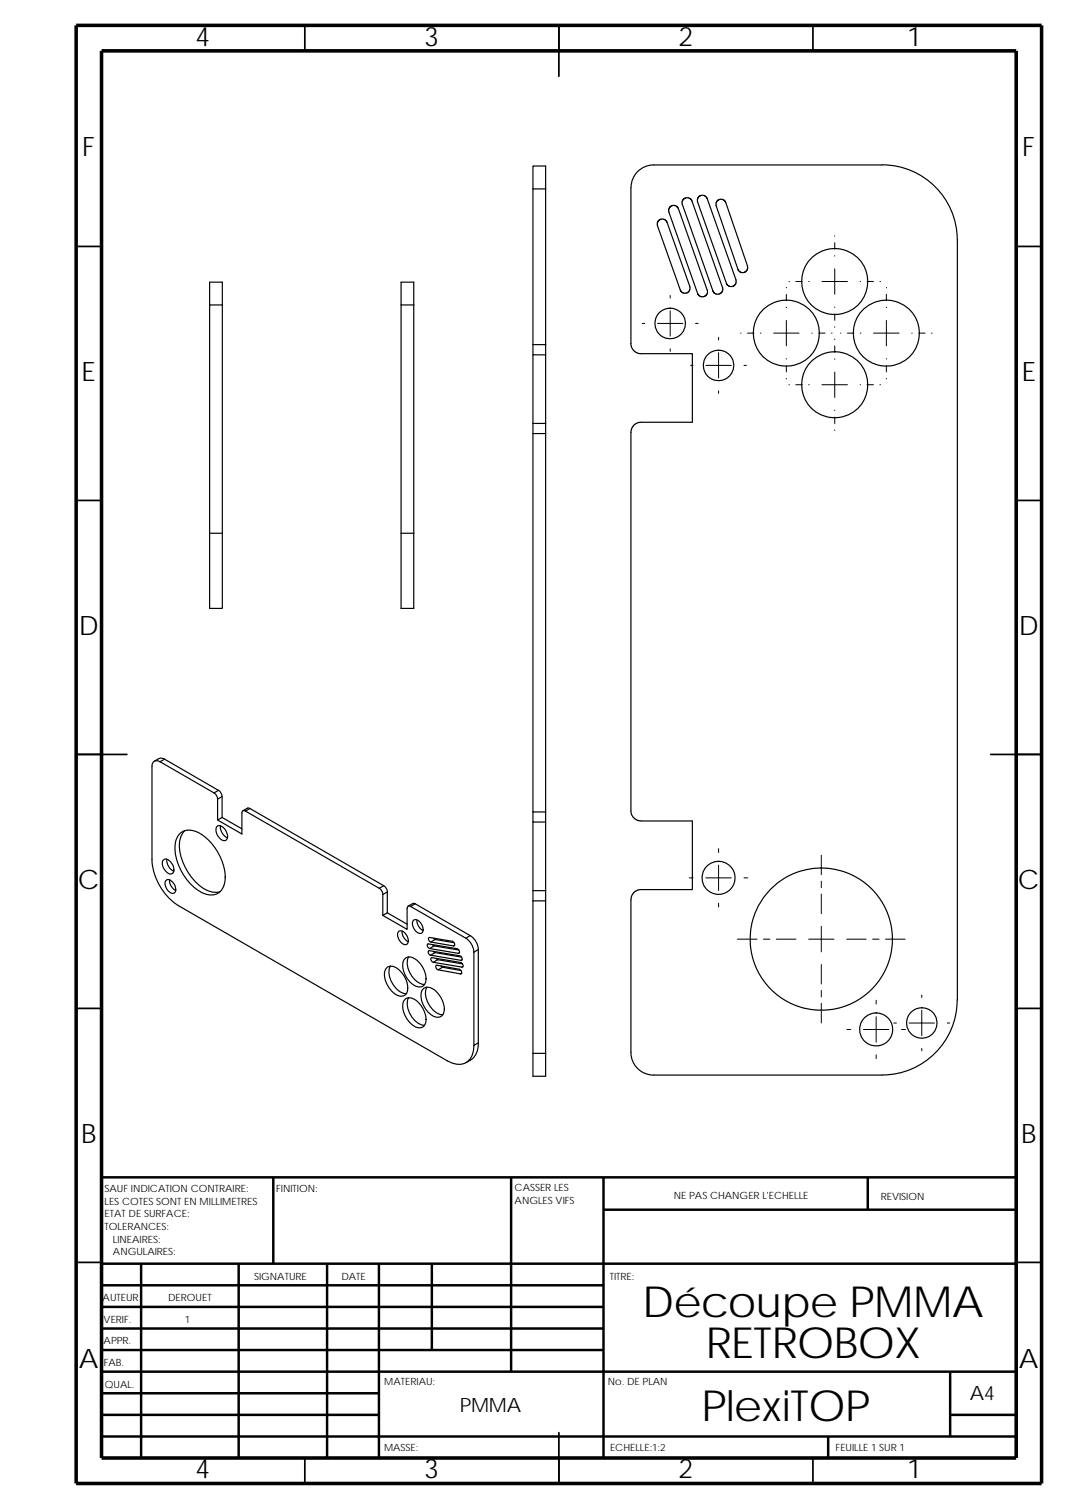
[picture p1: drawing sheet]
<svg xmlns="http://www.w3.org/2000/svg" width="210mm" height="297mm" viewBox="0 0 210 297" stroke-linecap="round" stroke-linejoin="round" font-family="sans-serif">
<g fill="none" stroke="#000" stroke-width=".34">
<path d="M60 5v5M110 5v10M160 5v5M15 48.5h5M200 48.5h5M15 98.5h5M200 98.5h5M15 148.5h10M195 148.5h10M15 198.5h5M200 198.5h5M15 248.5h5"/>
<path d="M200 248.5h5M60 287v5M110 282v10M160 287v5"/>
</g>
<g fill="none" stroke="#000" stroke-width=".49">
<path d="M53.8 231.8v17M100.6 231.8v38.2M118.8 238.1h81.2M118.8 231.8v55.2M170.8 231.8v6.3M200 231.8h-180v55.2M20 253h98.8M20 257.3h98.8M20 248.8h180M27.8 248.8v38.2M47 248.8v38.2M64.4 248.8v38.2"/>
<path d="M74.6 248.8v38.2M85 248.8v16.9M20 278.5h54.6M20 270h180M20 274.3h54.6M20 261.5h98.8M20 265.7h98.8M187 270v12.8M187 278.5h13M20 282.8h180M163 282.8v4.2"/>
</g>
<path d="M15 5h190v287h-190zM20 10h180v277h-180z" fill="none" stroke="#000" stroke-width=".7" stroke-linecap="butt"/>
<g fill="none" stroke="#000" stroke-width=".23">
<path d="M104.9 37.2v-4.5h2.5v4.5M104.9 37.2h2.5M104.9 37.2v30.6M107.4 37.2v30.6M125.5 33.8a4.5 4.5 0 0 1 3.2-1.3l45.1-.1a14.8 14.8 0 0 1 14.6 14.9v149.7a14.8 14.8 0 0 1-14.8 14.6h-45.1a4.5 4.5 0 0 1-4.3-4.5v-30.3l.1-.4 .7-.9 .9-.4h10.3v-13.5h-10.3l-.4-.1-.8-.5-.4-.7-.1-.4v-75.1l.5-1 .4-.4 .8-.3h10.3v-13.5h-10.3l-.4-.1-.8-.5-.5-.9v-31.3l.3-1.6zM137.5 38.7l.5-.2 .4-.1 .4 .2 .3 .4 5.7 16.2v.6l-.5 .5h-.8l-.5-.5-5.7-16.1v-.5zM129.6 43.4l.5-.3h.4l.4 .2 .4 .4 4.5 12.8-.1 .6-.5 .6h-.8l-.5-.6-4.5-12.7v-.6zM131.6 41.8l5.7 16 .5 .6h.8l.6-.6v-.7M131.7 41.7v-.7l.5-.5h.7l.6 .5 5.7 16.1M134.3 40.3v-.8l.5-.5h.8l.6 .5 6 17.1v.7l-.6 .5h-.8l-.5-.5-6-17M140.9 40.5l.1-.7 .5-.5h.8l.5 .5 4.3 12.6v.7l-.6 .5h-.7l-.6-.5-4.3-12.6M41.3 60v-4.5h2.5v4.5"/>
<path d="M43.8 60h-2.5v45M43.8 60v45M78.9 60v-4.5h2.5v4.5M78.9 60v45M78.9 60h2.5M81.4 60v45M104.9 67.8v2h2.5M104.9 69.8v13.6M104.9 67.8h2.5M107.4 67.8v2M107.4 69.8v13.6M104.9 85.3h2.5"/>
<path d="M104.9 83.4v1.9M104.9 85.3v74.5M104.9 83.4h2.5M107.4 83.4v1.9M107.4 85.3v74.5M41.3 105v14.8h2.5v-14.8M41.3 105h2.5M78.9 105v14.8h2.5v-14.8M78.9 105h2.5M31.5 149.9a.98 .98 0 0 0-1.1 0 .98 .98 0 0 0-.5 1v18.3a11.6 11.6 0 0 0 5.2 9.1l52.9 30.5a3.4 3.4 0 0 0 4.5-.3 4.6 4.6 0 0 0 .8-2.7M31.5 149.9l10.6 6.2M32.4 149.4l-.9 .5"/>
<path d="M32.4 149.4l10.6 6.2M32.4 149.4l-.8-.2-1.2 .6M42.1 156.1a1.63 1.63 0 0 1 .7 1.2M42.8 157.3v4.1l4.8 2.8v-4.3l.3-.3 .4 .1M43 155.6l.5 .5 .2 .5v4.3M43 155.6l-.9 .5M43.7 156.8l-.9 .5M48.3 159.7l26.3 15.2M49.2 159.2l-.4-.2-1 .6M49.2 159.2l26.3 15.1M49.2 159.2l-.9 .5M104.9 159.8v2h2.5"/>
<path d="M104.9 159.8h2.5M107.4 159.8v2M32.3 169.2a1.47 1.47 0 0 1 1.7 1.1l.2 .7a.81 .81 0 0 1-.8 1 2.36 2.36 0 0 1-1.4-2.5zM32.7 173.2a1.26 1.26 0 0 1 1.7 1 1.06 1.06 0 0 1-.3 1.7 2.02 2.02 0 0 1-1.6-2.2zM32.9 169.1a2.38 2.38 0 0 0 1.3 2.4M33.4 173.2a2.23 2.23 0 0 0 1.2 2.1M35.2 164.3a3.1 3.1 0 0 1 4.3-.2 10.6 10.6 0 0 1 4.7 9.6 2.75 2.75 0 0 1-4 2.2 10.3 10.3 0 0 1-5.6-10.2zM36.3 163.5a5.1 5.1 0 0 0-.6 5.4 10.7 10.7 0 0 0 5.4 6.5l1 .2h1.2M42.8 162.6a1.65 1.65 0 0 1 1.9 1.5 .83 .83 0 0 1 0 1.1 .83 .83 0 0 1-1.1 .1 2.05 2.05 0 0 1-.8-2.7zM43.4 162.6a2.42 2.42 0 0 0 1.4 2.3M43.7 160.9l3.9 2.3M43.7 160.9l-.9 .5"/>
<path d="M74.6 174.9l.9-.6 .6 .7 .1 .6M74.6 174.9l.5 .5 .2 .7M75.3 176.1v4.1M76.2 175.6l-.9 .5M76.2 175.6v4.1M76.2 179.7l-.9 .5M76.2 179.7l3.9 2.2M80.8 178.4l-.4-.1-.3 .4v4.2l-4.8-2.7M80.8 178.4l10.9 6.3M81.7 177.9l10.8 6.3M81.7 177.9l-.4-.1-1 .6M81.7 177.9l-.9 .5"/>
<path d="M104.9 177.3h2.5M104.9 175.3v2M104.9 161.8v13.5M104.9 177.3v30M104.9 175.3h2.5M107.4 175.3v2M107.4 161.8v13.5M107.4 177.3v30M76 190.7a1.78 1.78 0 0 1 2.7 .3 4.4 4.4 0 0 1 1.4 4.5 1.55 1.55 0 0 1-2.5 .1 4.8 4.8 0 0 1-1.8-4.5zM76.8 190.2a4.3 4.3 0 0 0 2.4 5.2l.8 .2M78.4 183.4a1.42 1.42 0 0 1 1.9 1.2 .77 .77 0 0 1 0 1 .77 .77 0 0 1-.9 .3 1.98 1.98 0 0 1-1-2.5zM79.1 183.3a2.22 2.22 0 0 0 1.2 2.1"/>
<path d="M79.6 188.8a1.6 1.6 0 0 1 2.3 .1 4.4 4.4 0 0 1 1.7 4.7 1.49 1.49 0 0 1-2.4 .2 4.8 4.8 0 0 1-1.9-4.5zM79.6 196.9a1.78 1.78 0 0 1 2.7 .4 4.4 4.4 0 0 1 1.3 4.4 1.54 1.54 0 0 1-2.4 .1 4.8 4.8 0 0 1-1.9-4.5zM80.4 188.4a4.3 4.3 0 0 0 3.1 5.4M80.4 196.4a4.3 4.3 0 0 0 2.3 5.3l.8 .1M81.4 181.2a1.42 1.42 0 0 1 1.8 1.2 .8 .8 0 0 1 .1 .9 .8 .8 0 0 1-.8 .4 1.97 1.97 0 0 1-1.1-2.5zM82.1 181.1a2.22 2.22 0 0 0 1.2 2.1M83.2 194.8a1.78 1.78 0 0 1 2.7 .4 4.4 4.4 0 0 1 1.3 4.4 1.54 1.54 0 0 1-2.4 .1 4.3 4.3 0 0 1-1.6-4.9zM84 194.3a4.3 4.3 0 0 0 2.3 5.3l.8 .1M84.2 185.8l5.8 1a.49 .49 0 0 1 .4 .3 .49 .49 0 0 1-.2 .6l-5.7-1-.3-.3zM84.4 184.6l4.6 .7a.5 .5 0 0 1 .5 .4 .5 .5 0 0 1-.2 .5l-4.5-.8-.4-.3-.1-.3zM84.7 188l6 1M84.7 188h-.1a.49 .49 0 0 1-.1-.9l6 1.1a.49 .49 0 0 1 .4 .3 .49 .49 0 0 1-.2 .5"/>
<path d="M84.9 188.5l5.9 1a.49 .49 0 0 1 .1 .9l-5.6-1-.5-.5zM85.1 185.9l.3 .3M85.3 187.3l.3 .2M85.3 184.7l.4 .2M85.4 186.2l-.9 .5M85.4 186.2l4.9 .8M85.6 187.5l-.9 .5M85.6 187.5l5.2 .9M85.7 184.9l-.9 .5M85.7 184.9l3.7 .7M85.8 188.6l.3 .3M85.9 190l4.5 .8a.5 .5 0 0 1 .4 .4 .5 .5 0 0 1-.2 .5l-4.5-.8-.3-.5z"/>
<path d="M86.1 188.9l-.8 .5M86.1 188.9l4.9 .8M86.8 190.1l.3 .3M87.1 190.4l-.9 .5M87.1 190.4l3.6 .7M89.5 186.1l-.2 .1M90.4 187.5l-.2 .2M90.8 191.6l-.2 .1M90.9 188.9l-.2 .1M91.1 190.2l-.2 .2M91.7 184.7l.6 .6a3.5 3.5 0 0 1 1 2.1M92.5 184.2l.3 .2a3.4 3.4 0 0 1 1.3 2.5"/>
<path d="M92.5 184.2l-.8 .5M93.3 187.4v18.4M94.1 186.9v18.4l-.8 .5M94.1 186.9l-.8 .5M94.1 205.3a3.8 3.8 0 0 1-2.4 3.9M104.9 207.3h2.5M104.9 207.3v4.6h2.5v-4.6"/>
<circle cx="164.3" cy="55.4" r="6.5"/>
<circle cx="131.9" cy="63.7" r="3"/>
<circle cx="141.4" cy="71.9" r="2.99"/>
<circle cx="154.7" cy="65.6" r="6.5"/>
<circle cx="164.3" cy="75.7" r="6.5"/>
<circle cx="174.4" cy="65.6" r="6.5"/>
<circle cx="141.4" cy="172.8" r="3.3"/>
<circle cx="161.6" cy="184.9" r="14"/>
<circle cx="172.4" cy="202.6" r="3.3"/>
<circle cx="181.4" cy="201.4" r="3"/>
</g>
<g fill="none" stroke="#000" stroke-width=".2">
<path d="M131.9 58.2v.5M154.7 56.6v.1M154.7 57.9v1.3M155.3 55.4h.1M156.6 55.4h1.3M159.2 55.4h.1M161.8 55.4h5M164.3 52.9v5M164.3 46.4v.1M164.3 47.8v1.2M164.3 50.3v.1M169.3 55.4h.1"/>
<path d="M170.6 55.4h1.3M173.2 55.4h.1M174.4 56.6v.1M174.4 57.9v1.3M126.4 63.7h.5M129.4 63.7h5M131.9 61.2v5M131.9 68.7v.5M135.9 71.9h.5M136.9 63.7h.5M138.9 71.9h5M141.4 69.4v5"/>
<path d="M141.4 66.4v.5M141.4 76.9v.5M145.8 65.6h.1M146.4 71.9h.5M147.1 65.6h1.3M149.6 65.6h.2M152.3 65.6h4.9M154.7 63.1v5M154.7 60.5v.1M154.7 70.6v.1M154.7 71.9v1.3M154.7 74.5v.1"/>
<path d="M155.3 75.7h.1M156.6 75.7h1.3M159.2 75.7h.1M159.7 65.6h.1M161.1 65.6h1.3M161.8 75.7h5M163.6 65.6h.1M164.3 60.4v.1M164.3 61.8v1.3M164.3 64.3v.1M164.3 66.7v.1M164.3 68.1v1.3"/>
<path d="M164.3 70.6v.1M164.3 73.2v5M165.4 65.6h.1M166.8 65.6h1.2M169.3 75.7h.1M169.3 65.6h.1M170.6 75.7h1.3M171.9 65.6h5M173.2 75.7h.1M174.4 63.1v5M174.4 70.6v.1M174.4 71.9v1.3"/>
<path d="M174.4 74.5v.1M174.4 60.5v.1M179.4 65.6h.1M180.8 65.6h1.3M183.3 65.6h.1M164.3 80.8h.1M164.3 82.1v1.3M164.3 84.6v.2M135.7 172.8h.7M138.9 172.8h5M141.4 170.3v5M141.4 167v.8"/>
<path d="M141.4 177.8v.7M146.4 172.8h.8M161.6 168.4v3.8M161.6 173.5v1.2M161.6 176v3.9M145.1 184.9h3.9M150.2 184.9h1.3M152.8 184.9h3.8M159.1 184.9h5M161.6 182.4v5M161.6 189.9v3.8M161.6 195v1.2"/>
<path d="M161.6 197.5v3.9M166.6 184.9h3.9M171.7 184.9h1.3M172.4 196.9v.7M174.3 184.9h3.8M181.4 198.9v5M181.4 195.9v.5M166.7 202.6h.7M169.9 202.6h5M172.4 200.1v5M172.4 207.6v.8M175.9 201.4h.5"/>
<path d="M177.4 202.6h.8M178.9 201.4h5M181.4 206.4v.5M186.4 201.4h.5"/>
</g>
<g font-size="8.4">
<text x="126.4" y="259.2">Découpe PMMA</text>
<text x="138.9" y="267.4">RETROBOX</text>
<text x="138" y="279.7">PlexiTOP</text>
</g>
<g font-size="5.3">
<text x="38.5" y="9">4</text>
<text x="83.5" y="9">3</text>
<text x="133.5" y="9">2</text>
<text x="178.5" y="9">1</text>
<text x="16.2" y="30.7">F</text>
<text x="201.2" y="30.7">F</text>
<text x="16.1" y="75">E</text>
<text x="201.1" y="75">E</text>
<text x="15.5" y="125">D</text>
<text x="200.5" y="125">D</text>
<text x="15.3" y="175">C</text>
<text x="200.3" y="175">C</text>
<text x="16" y="225">B</text>
<text x="201" y="225">B</text>
<text x="15.5" y="269.2">A</text>
<text x="200.5" y="269.2">A</text>
<text x="38.5" y="291">4</text>
<text x="83.5" y="291">3</text>
<text x="133.5" y="291">2</text>
<text x="178.5" y="291">1</text>
</g>
<g font-size="3.9">
<text x="190.8" y="275.5">A4</text>
<text x="90.5" y="278">PMMA</text>
</g>
<g font-size="2">
<text x="20.6" y="234.6">SAUF INDICATION CONTRAIRE:</text>
<text x="20.6" y="237.1">LES COTES SONT EN MILLIMETRES</text>
<text x="20.6" y="239.6">ETAT DE SURFACE:</text>
<text x="54.4" y="234.6">FINITION:</text>
<text x="101.3" y="234.5">CASSER LES</text>
<text x="101.3" y="237">ANGLES VIFS</text>
<text x="132.6" y="236">NE PAS CHANGER L'ECHELLE</text>
<text x="173.3" y="236.2">REVISION</text>
<text x="20.6" y="242.1">TOLERANCES:</text>
<text x="22.2" y="244.6">LINEAIRES:</text>
<text x="22.2" y="247.1">ANGULAIRES:</text>
<text x="50" y="252">SIGNATURE</text>
<text x="67.2" y="252">DATE</text>
<text x="120" y="252">TITRE:</text>
<text x="20.2" y="256.1">AUTEUR</text>
<text x="33.1" y="256.1">DEROUET</text>
<text x="20.4" y="260.4">VERIF.</text>
<text x="36.4" y="260.4">1</text>
<text x="20.4" y="264.5">APPR.</text>
<text x="20.4" y="268.8">FAB.</text>
<text x="20.6" y="273.2">QUAL.</text>
<text x="75.6" y="272.5">MATERIAU:</text>
<text x="119.6" y="272.5">No. DE PLAN</text>
<text x="75.6" y="285.6">MASSE:</text>
<text x="120.1" y="285.6">ECHELLE:1:2</text>
<text x="164.4" y="285.6">FEUILLE 1 SUR 1</text>
</g>
</svg>
